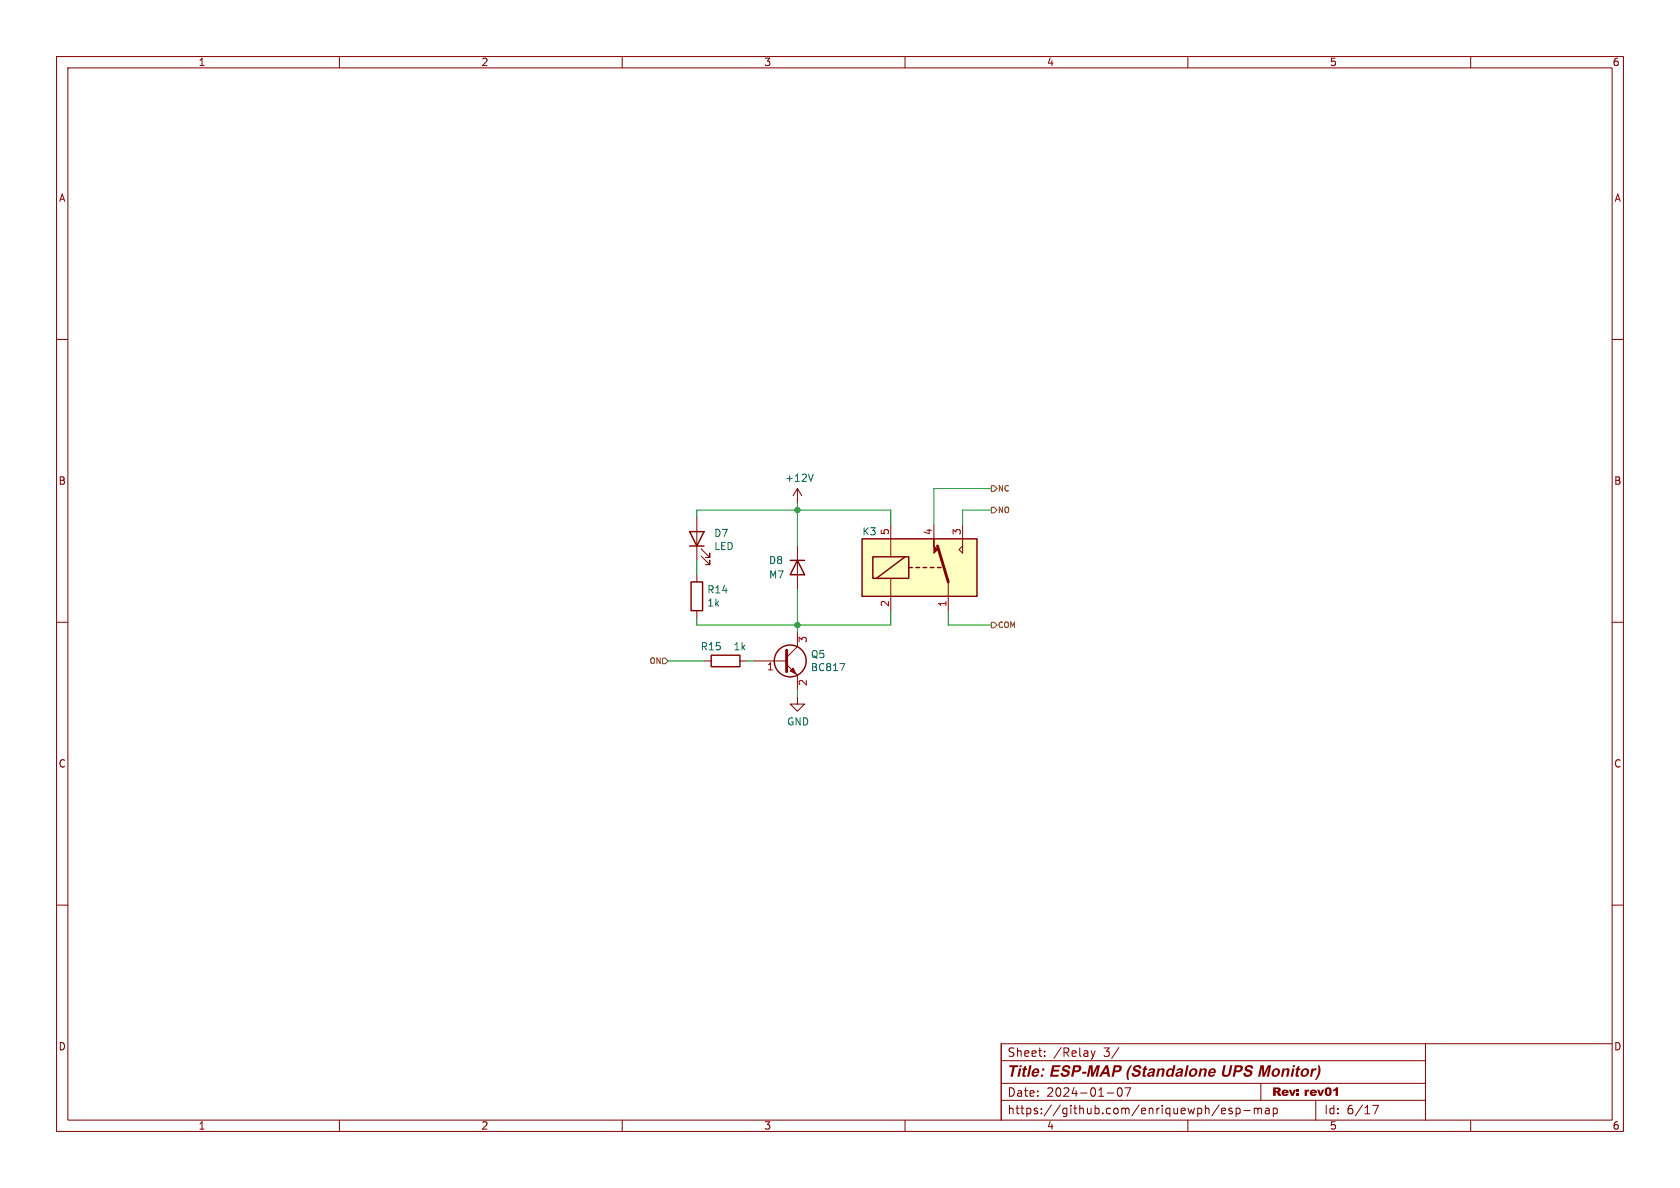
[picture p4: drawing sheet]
<svg xmlns="http://www.w3.org/2000/svg" width="297mm" height="210mm" viewBox="0 0 297 210" stroke-linecap="round" stroke-linejoin="round" font-family="sans-serif">
<g fill="none" stroke="#840000" stroke-width=".18">
<path d="M10 10h277v190h-277zM12 12h273v186h-273zM60 10v2M110 10v2M160 10v2M210 10v2M260 10v2M10 60h2M285 60h2M10 110h2M285 110h2M10 160h2"/>
<path d="M285 160h2M60 198v2M110 198v2M160 198v2M177 194.5h75M177 191.5h75M210 198v2M260 198v2"/>
</g>
<g fill="#840000">
<path d="M225.1 192.2l1.2 .1 .1 .5-.3 .3 .4 .6h-.5l-.4-.6-.1 .6h-.4v-1.2h.4v.3h.4l.1-.1-.2-.2h-.7z"/>
<path d="M234.4 192.4l.5-.2 .4 .2 .1 .8-.2 .5h-.5l-.4-.2-.1-.5h.4l.2 .5 .1-.1 .1-.3v-.4l-.2-.2-.1 .1-.1 .4h-.4z"/>
<path d="M235.7 192.6l.5-.4h.3v1.5h-.4v-1l-.4 .3z"/>
</g>
<g fill="none" stroke="#840000" stroke-width=".18">
<path d="M123.2 91.4v7.7M124 98.3l1.5 1.5v-.7v.7h-.8M124 97l1.5 1.6v-.8v.8h-.8M141 86.4l-.8 1.2M141 86.4v2.5M141 96.5v7.6M141 86.4l.7 1.2M157.5 92.7v5.7M165.1 92.7v2.6M170.2 92.7v5.1l-.7-.6 .7-.7M123.2 101.6v1.3M123.2 108v1.2"/>
<path d="M124.5 116.8h1.2M130.8 116.8h1.3M133.3 116.8h5.8M139.1 117.5l1.9 1.9v2.5M141 111.8v2.5l-1.9 1.9M157.5 102.2v5.8M167.6 102.9v5.1M141 123.2v1.3h1.2l-1.2 1.2-1.3-1.2h1.3M177 187.5h75M184.7 186.6v.1M184.7 185.8v.2M192.9 185.7l.3 1"/>
<path d="M193.2 186.7l-.1 .4-.2 .1M193.6 185.7l-.4 1M195.7 193.2h1.2M197.6 192.6l-.1 .6 .2 .5 .2 .1 .3-.1 .1-.2v-.9M197.8 185.2l-1.3 1.9M199.9 192.3l-.7 1.5M215.5 195.3l-1.3 2M216 196.4l.7-.1-.1-.3-.4-.1-.2 .2v.7h.6M217.8 196l-.3-.1-.3 .2 .1 .2 .5 .2v.3h-.6M218.5 196l.5-.1 .2 .3v.4l-.1 .2h-.6M218.5 195.9v1.5M219.9 196.3h1.1"/>
<path d="M221.7 196l.5-.1 .2 .2M221.7 195.9v1M222.4 196.1l.2-.2 .4 .1v.9M222.4 196.1v.8M222.9 191.5v3M223.7 196h.6l.1 .9M224.4 196.3h-.5a.29 .29 0 0 0-.2 .3 .29 .29 0 0 0 .2 .3l.5-.1M225.1 196l.4-.1 .3 .3v.4l-.1 .2h-.6M225.1 195.9v1.5M232.6 194.5v3.5M242.7 195.4h1l-.7 1.5M252 184.5v13.5"/>
<path d="M285 184.5h-108v13.5"/>
</g>
<g fill="none" stroke="#840000" stroke-width=".25">
<path d="M121.9 94h2.6l-1.3 2.5zM121.9 96.5h2.6M139.7 99.1h2.5M141 99.1l1.2 2.5h-2.5zM152.4 95.3h20.3v10.1h-20.3zM154.3 98.4h6.4v3.8h-6.4zM160 98.4l-5.1 3.8M122.2 102.9h2v5.1h-2zM125.7 115.8h5.1v2.1h-5.1zM160.7 100.3h.6M161.9 100.3h.7M163.2 100.3h.6"/>
<path d="M164.5 100.3h.6M165.7 100.3h.7"/>
<circle cx="139.7" cy="116.8" r="2.82"/>
</g>
<path d="M143.8 83.8l-.5 1.3M148.5 117.3h.8l-.5 1.3" fill="none" stroke="#006464" stroke-width=".18"/>
<path d="M165.7 96.5l1.9 6.4M139.1 114.9v3.8" fill="none" stroke="#840000" stroke-width=".51"/>
<g fill="#840000" stroke="#840000" stroke-width=".18">
<path d="M139.7 118.6l.5-.5 .5 1z"/>
<path d="M165.1 95.3v1.2l.6 .7-.6 .6z"/>
</g>
<path d="M152.4 95.3h20.3v10.1h-20.3z" fill="#ffffc2" stroke="#ffffc2" stroke-width=".18"/>
<path d="M175.3 85.9h.5l.5 .5-.5 .5h-.5zM175.3 89.7h.5l.5 .5-.5 .5h-.5zM117.1 116.3h.5l.5 .5-.5 .5h-.5zM175.3 110h.5l.5 .5-.5 .5h-.5z" fill="none" stroke="#725600" stroke-width=".18"/>
<path d="M123.2 91.4v-1.2h34.3v2.5M123.2 99.1v2.5M141 88.9v7.6M175.3 90.2h-5.1v2.5M175.3 86.4h-10.2v6.3M118.1 116.8h6.4M132.1 116.8h1.2M141 104.1v7.7M157.5 108v2.5h-34.3v-1.3M167.6 108v2.5h7.7M141 121.9v1.3" fill="none" stroke="#009600" stroke-width=".18"/>
<g fill="#009600" stroke="#009600" stroke-width=".18">
<circle cx="141" cy="90.2" r=".46"/>
<circle cx="141" cy="110.5" r=".46"/>
</g>
<text font-size="2.8" fill="#840000" x="178" y="191.1">Title: ESP-MAP (Standalone UPS Monitor)</text>
<g font-size="2.1" fill="#840000">
<text x="178" y="187">Sheet:</text>
<text x="186.2" y="187">/Relay</text>
<text x="195" y="187">3/</text>
<text x="178" y="194">Date:</text>
<text x="178" y="197.1">https://github.com/enriquewph/esp-map</text>
<text x="184.9" y="194">2024-01-07</text>
<text x="224.9" y="194.6">Rev: rev01</text>
<text x="234" y="197.1">Id:</text>
<text x="238" y="197.1">6/17</text>
</g>
<g font-size="1.8" fill="#840000">
<text x="35" y="11.8">1</text>
<text x="85" y="11.8">2</text>
<text x="135" y="11.8">3</text>
<text x="185" y="11.8">4</text>
<text x="235" y="11.8">5</text>
<text x="285" y="11.8">6</text>
<text x="10.4" y="35.8">A</text>
<text x="285.4" y="35.8">A</text>
<text x="10.3" y="85.8">B</text>
<text x="285.3" y="85.8">B</text>
<text x="10.3" y="135.8">C</text>
<text x="285.3" y="135.8">C</text>
<text x="10.3" y="185.8">D</text>
<text x="285.3" y="185.8">D</text>
<text x="35" y="199.8">1</text>
<text x="85" y="199.8">2</text>
<text x="135" y="199.8">3</text>
<text x="185" y="199.8">4</text>
<text x="235" y="199.8">5</text>
<text x="285" y="199.8">6</text>
</g>
<g font-size="1.8" fill="#006464">
<text x="138.7" y="85.3">+12V</text>
<text x="126.2" y="95.1">D7</text>
<text x="152.4" y="94.8">K3</text>
<text x="126.2" y="97.4">LED</text>
<text x="135.9" y="99.9">D8</text>
<text x="125" y="105.1">R14</text>
<text x="125" y="107.4">1k</text>
<text x="135.9" y="102.4">M7</text>
<text x="123.8" y="115.1">R15</text>
<text x="129.6" y="115.1">1k</text>
<text x="143.3" y="116.5">Q5</text>
<text x="143.3" y="118.8">BC817</text>
<text x="139.1" y="128.4">GND</text>
</g>
<g font-size="1.8" fill="#a90000">
<text x="157.2" y="94.6" transform="rotate(-90 157.2 94.6)">5</text>
<text x="164.8" y="94.6" transform="rotate(-90 164.8 94.6)">4</text>
<text x="169.9" y="94.6" transform="rotate(-90 169.9 94.6)">3</text>
<text x="157.2" y="107.3" transform="rotate(-90 157.2 107.3)">2</text>
<text x="167.4" y="107.3" transform="rotate(-90 167.4 107.3)">1</text>
<text x="142.9" y="113.7" transform="rotate(-90 142.9 113.7)">3</text>
<text x="135.5" y="118.7">1</text>
<text x="142.9" y="121.3" transform="rotate(-90 142.9 121.3)">2</text>
</g>
<g font-size="1.4" fill="#725600">
<text x="176.3" y="87">NC</text>
<text x="176.3" y="90.9">NO</text>
<text x="176.3" y="111.2">COM</text>
<text x="114.8" y="117.5">ON</text>
</g>
</svg>
